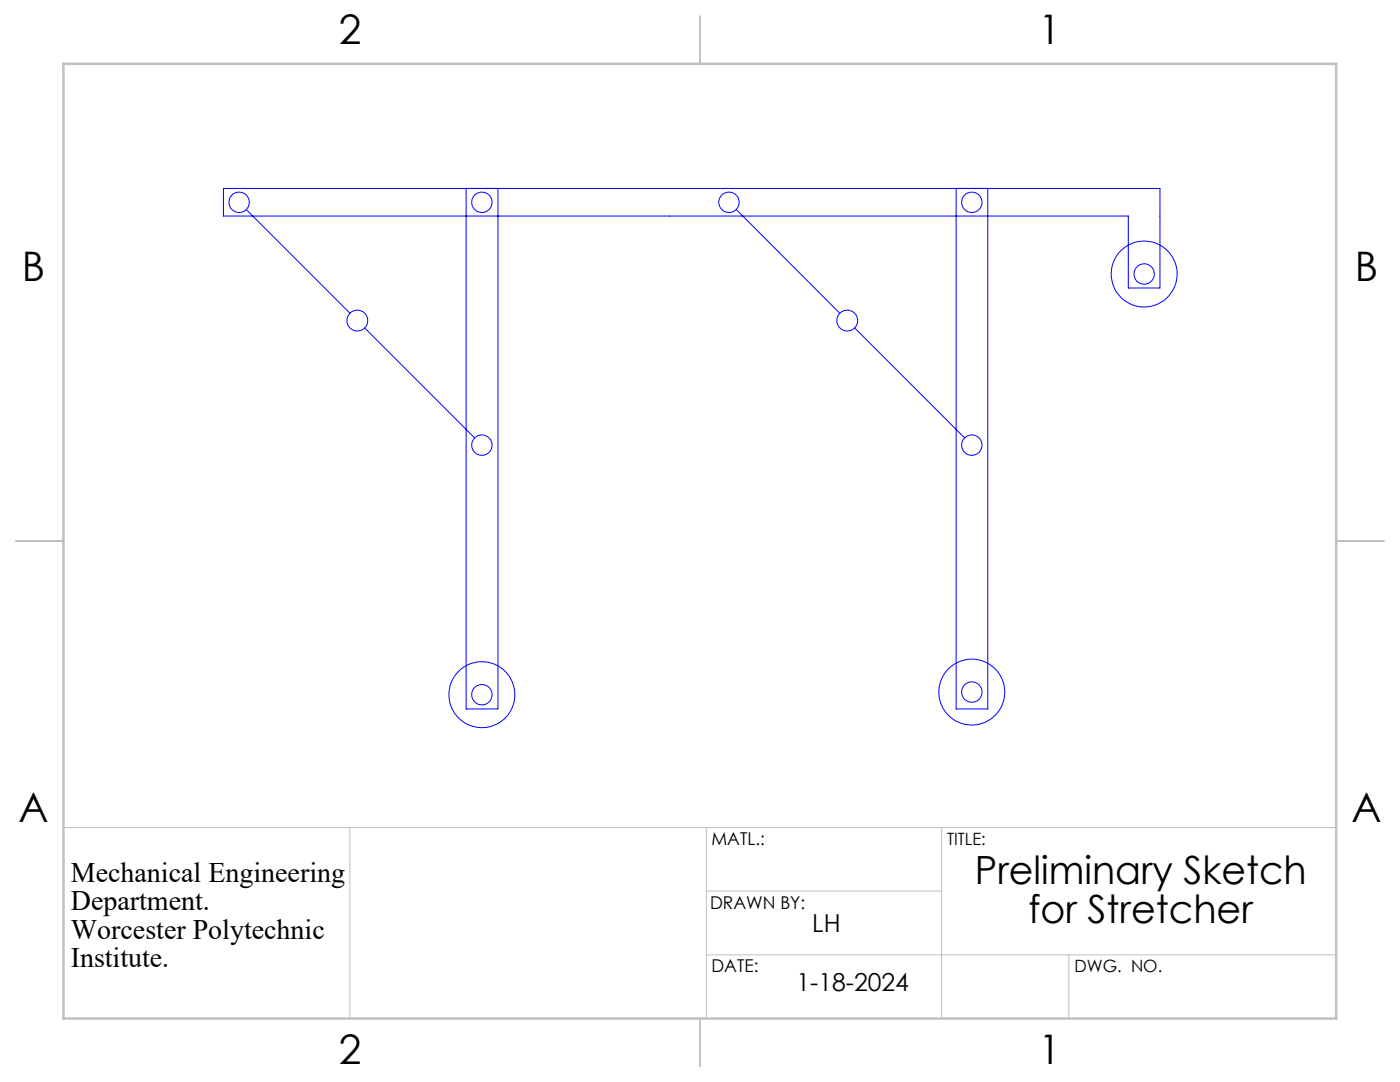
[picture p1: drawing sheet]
<svg xmlns="http://www.w3.org/2000/svg" width="279mm" height="216mm" viewBox="0 0 279 216" stroke-linecap="round" stroke-linejoin="round" font-family="sans-serif">
<g fill="none" stroke="#00f" stroke-width=".2">
<path d="M44.6 37.6h186.9v19.9h-6.3v-14.4h-180.6zM93 37.6v103.9h6.4v-103.9M190.8 37.6v103.9h6.3v-103.9M49.1 41.8l20.7 20.7M146.9 41.8l20.7 20.7M72.8 65.4l21.9 22M170.6 65.4l21.9 22"/>
<circle cx="47.7" cy="40.3" r="2.04"/>
<circle cx="96.2" cy="40.4" r="2.03"/>
<circle cx="145.5" cy="40.4" r="2.03"/>
<circle cx="193.9" cy="40.3" r="2.04"/>
<circle cx="228.3" cy="54.7" r="6.6"/>
<circle cx="228.4" cy="54.7" r="2.03"/>
<circle cx="71.3" cy="64" r="2.09"/>
<circle cx="169.1" cy="64" r="2.08"/>
<circle cx="96.2" cy="88.8" r="2.03"/>
<circle cx="193.9" cy="88.8" r="2.04"/>
<circle cx="96.2" cy="138.6" r="6.6"/>
<circle cx="96.2" cy="138.6" r="2.03"/>
<circle cx="193.9" cy="138.1" r="2.04"/>
<circle cx="194" cy="138.1" r="6.6"/>
</g>
<path d="M12.7 165.1h254M69.8 165.1v38.1M141 165.1v38.1M141 177.8h46.9M187.9 165.1v38.1M141 190.5h125.7M213.3 190.5v12.7" fill="none" stroke="#c0c0c0" stroke-width=".2"/>
<path d="M139.7 3.2v9.5M3.1 107.9h9.6M266.7 107.9h9.5M139.7 203.2v9.6" fill="none" stroke="#c0c0c0" stroke-width=".25"/>
<path d="M12.7 12.7h254v190.5h-254z" fill="none" stroke="#c0c0c0" stroke-width=".5"/>
<g font-size="8.1">
<text x="67.6" y="8.9">2</text>
<text x="207.3" y="8.9">1</text>
<text x="4.4" y="56.1">B</text>
<text x="270.4" y="56.1">B</text>
<text x="3.7" y="164.1">A</text>
<text x="269.7" y="164.1">A</text>
<text x="67.6" y="212.4">2</text>
<text x="207.3" y="212.4">1</text>
</g>
<g font-size="7.8">
<text x="194.6" y="176.3">Preliminary Sketch</text>
<text x="205.3" y="184.1">for Stretcher</text>
</g>
<g font-size="5.6">
<text x="14.1" y="176">Mechanical Engineering</text>
<text x="14.1" y="181.7">Department.</text>
<text x="14.1" y="187.3">Worcester Polytechnic</text>
<text x="14.1" y="192.9">Institute.</text>
</g>
<g font-size="4.9">
<text x="162.1" y="186">LH</text>
<text x="159" y="197.8">1-18-2024</text>
</g>
<g font-size="3.5">
<text x="142" y="168.7">MATL.:</text>
<text x="141.7" y="181.4">DRAWN BY:</text>
<text x="142" y="193.9">DATE:</text>
</g>
<g font-size="3.4">
<text x="189" y="168.6">TITLE:</text>
<text x="214.4" y="193.9">DWG. NO.</text>
</g>
</svg>
